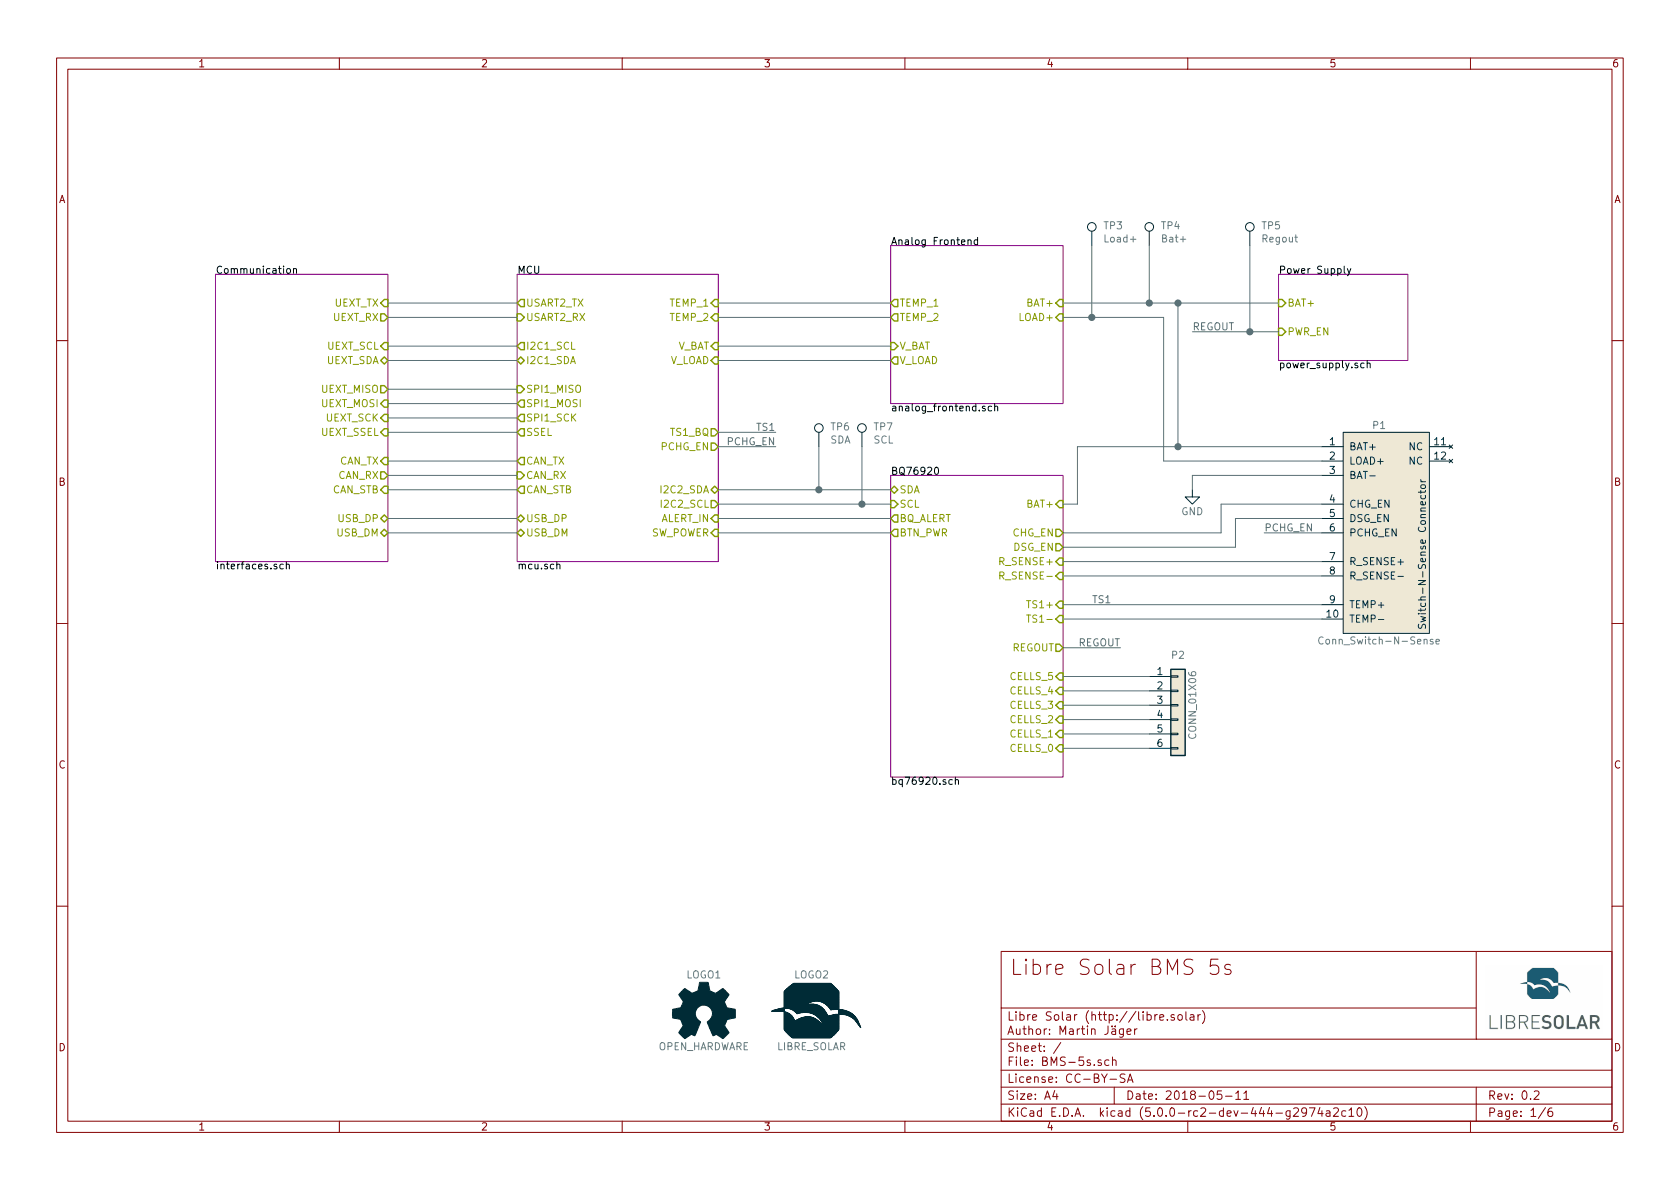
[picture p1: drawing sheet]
EESchema Schematic File Version 4
LIBS:BMS-5s-cache
EELAYER 26 0
EELAYER END
$Descr A4 11693 8268
encoding utf-8
Sheet 1 6
Title "Libre Solar BMS 5s"
Date "2018-05-11"
Rev "0.2"
Comp "Libre Solar (http://libre.solar)"
Comment1 "License: CC-BY-SA"
Comment2 "Author: Martin Jäger"
Comment3 ""
Comment4 ""
$EndDescr
$Sheet
S 6200 3300 1200 2100
U 58ACC63A
F0 "BQ76920" 50
F1 "bq76920.sch" 50
F2 "SDA" B L 6200 3400 50 
F3 "SCL" I L 6200 3500 50 
F4 "CHG_EN" O R 7400 3700 50 
F5 "DSG_EN" O R 7400 3800 50 
F6 "BQ_ALERT" O L 6200 3600 50 
F7 "CELLS_0" I R 7400 5200 50 
F8 "CELLS_1" I R 7400 5100 50 
F9 "CELLS_2" I R 7400 5000 50 
F10 "CELLS_3" I R 7400 4900 50 
F11 "CELLS_4" I R 7400 4800 50 
F12 "CELLS_5" I R 7400 4700 50 
F13 "REGOUT" O R 7400 4500 50 
F14 "BAT+" I R 7400 3500 50 
F15 "R_SENSE-" I R 7400 4000 50 
F16 "R_SENSE+" I R 7400 3900 50 
F17 "TS1+" I R 7400 4200 50 
F18 "TS1-" I R 7400 4300 50 
F19 "BTN_PWR" O L 6200 3700 50 
$EndSheet
$Sheet
S 8900 1900 900  600 
U 58363B12
F0 "Power Supply" 50
F1 "power_supply.sch" 50
F2 "BAT+" I L 8900 2100 50 
F3 "PWR_EN" I L 8900 2300 50 
$EndSheet
$Sheet
S 1500 1900 1200 2000
U 58AF4F23
F0 "Communication" 50
F1 "interfaces.sch" 50
F2 "UEXT_RX" O R 2700 2200 50 
F3 "UEXT_SDA" B R 2700 2500 50 
F4 "UEXT_MOSI" I R 2700 2800 50 
F5 "UEXT_SSEL" I R 2700 3000 50 
F6 "UEXT_MISO" O R 2700 2700 50 
F7 "UEXT_SCK" I R 2700 2900 50 
F8 "UEXT_SCL" I R 2700 2400 50 
F9 "UEXT_TX" I R 2700 2100 50 
F10 "USB_DM" B R 2700 3700 50 
F11 "USB_DP" B R 2700 3600 50 
F12 "CAN_RX" O R 2700 3300 50 
F13 "CAN_TX" I R 2700 3200 50 
F14 "CAN_STB" I R 2700 3400 50 
$EndSheet
$Sheet
S 3600 1900 1400 2000
U 58E2D38D
F0 "MCU" 50
F1 "mcu.sch" 50
F2 "TEMP_1" I R 5000 2100 50 
F3 "CAN_TX" O L 3600 3200 50 
F4 "CAN_RX" I L 3600 3300 50 
F5 "I2C1_SDA" B L 3600 2500 50 
F6 "I2C1_SCL" O L 3600 2400 50 
F7 "SPI1_MOSI" O L 3600 2800 50 
F8 "SPI1_MISO" I L 3600 2700 50 
F9 "SPI1_SCK" O L 3600 2900 50 
F10 "USB_DM" B L 3600 3700 50 
F11 "USB_DP" B L 3600 3600 50 
F12 "CAN_STB" O L 3600 3400 50 
F13 "USART2_RX" I L 3600 2200 50 
F14 "USART2_TX" O L 3600 2100 50 
F15 "SSEL" O L 3600 3000 50 
F16 "I2C2_SCL" O R 5000 3500 50 
F17 "I2C2_SDA" B R 5000 3400 50 
F18 "TEMP_2" I R 5000 2200 50 
F19 "V_BAT" I R 5000 2400 50 
F20 "V_LOAD" I R 5000 2500 50 
F21 "PCHG_EN" O R 5000 3100 50 
F22 "ALERT_IN" I R 5000 3600 50 
F23 "TS1_BQ" O R 5000 3000 50 
F24 "SW_POWER" I R 5000 3700 50 
$EndSheet
$Comp
L Project:Conn_Switch-N-Sense P1
U 1 1
P 9600 3700
F 0 "P1" H 9600 4450 50  0000 C CNN
F 1 "Conn_Switch-N-Sense" H 9600 2950 50  0000 C CNN
F 2 "LibreSolar:Wuerth_WR-FPC_686112148922" H 9600 2500 50  0001 C CNN
F 3 "" H 9600 2500 50  0000 C CNN
F 4 "Würth" H 9600 3700 60  0001 C CNN "Manufacturer"
F 5 "686112148922" H 9600 3700 60  0001 C CNN "PartNumber"
	1    9600 3700
	1    0    0    -1  
$EndComp
$Sheet
S 6200 1700 1200 1100
U 58E843BF
F0 "Analog Frontend" 50
F1 "analog_frontend.sch" 50
F2 "V_BAT" I L 6200 2400 50 
F3 "LOAD+" I R 7400 2200 50 
F4 "BAT+" I R 7400 2100 50 
F5 "V_LOAD" O L 6200 2500 50 
F6 "TEMP_2" O L 6200 2200 50 
F7 "TEMP_1" O L 6200 2100 50 
$EndSheet
$Comp
L Project:Conn_01x06 P2
U 1 1
P 8200 4900
F 0 "P2" H 8200 5250 50  0000 C CNN
F 1 "CONN_01X06" V 8300 4900 50  0000 C CNN
F 2 "LibreSolar:Phoenix_Contact_MC_1,5_6-G-3,81" H 8200 4900 50  0001 C CNN
F 3 "" H 8200 4900 50  0000 C CNN
F 4 "Phoenix Contact" H 8200 4900 60  0001 C CNN "Manufacturer"
F 5 "1803316" H 8200 4900 60  0001 C CNN "PartNumber"
F 6 "MC 1,5/ 6-G-3,81" H 8200 4900 60  0001 C CNN "Remarks"
	1    8200 4900
	1    0    0    -1  
$EndComp
Wire Wire Line
	7400 3700 8500 3700
Wire Wire Line
	8500 3700 8500 3500
Wire Wire Line
	8500 3500 9200 3500
Wire Wire Line
	9200 3600 8600 3600
Wire Wire Line
	8600 3600 8600 3800
Wire Wire Line
	8600 3800 7400 3800
Wire Wire Line
	7400 3900 9200 3900
Wire Wire Line
	7400 4200 9200 4200
Wire Wire Line
	7400 4300 9200 4300
Wire Wire Line
	7400 2100 8000 2100
Wire Wire Line
	7500 3100 8200 3100
Wire Wire Line
	8200 3100 8200 2100
Connection ~ 8200 2100
Wire Wire Line
	7500 3100 7500 3500
Wire Wire Line
	7500 3500 7400 3500
Connection ~ 8200 3100
Wire Wire Line
	7400 2200 7600 2200
Wire Wire Line
	8100 2200 8100 3200
Wire Wire Line
	8100 3200 9200 3200
$Comp
L power:GND #PWR01
U 1 1
P 8300 3400
F 0 "#PWR01" H 8300 3150 50  0001 C CNN
F 1 "GND" H 8300 3250 50  0000 C CNN
F 2 "" H 8300 3400 50  0000 C CNN
F 3 "" H 8300 3400 50  0000 C CNN
	1    8300 3400
	1    0    0    -1  
$EndComp
Wire Wire Line
	9200 3300 8300 3300
Wire Wire Line
	8300 3300 8300 3400
Wire Wire Line
	9200 3700 8800 3700
Text Label 8800 3700 0    50   ~ 0
PCHG_EN
Text Label 7600 4200 0    50   ~ 0
TS1
Wire Wire Line
	5000 3000 5400 3000
Wire Wire Line
	5000 3100 5400 3100
Text Label 5400 3000 2    50   ~ 0
TS1
Text Label 5400 3100 2    50   ~ 0
PCHG_EN
Wire Wire Line
	5000 3400 5700 3400
Wire Wire Line
	5000 3500 6000 3500
Wire Wire Line
	5000 3600 6200 3600
Wire Wire Line
	6200 2500 5000 2500
Wire Wire Line
	5000 2400 6200 2400
Wire Wire Line
	6200 2200 5000 2200
Wire Wire Line
	5000 2100 6200 2100
Wire Wire Line
	7400 4700 8000 4700
Wire Wire Line
	7400 4800 8000 4800
Wire Wire Line
	7400 4900 8000 4900
Wire Wire Line
	7400 5000 8000 5000
Wire Wire Line
	7400 5100 8000 5100
Wire Wire Line
	7400 5200 8000 5200
Wire Wire Line
	7400 4500 7800 4500
Text Label 7800 4500 2    50   ~ 0
REGOUT
Wire Wire Line
	8300 2300 8700 2300
Text Label 8300 2300 0    50   ~ 0
REGOUT
Wire Wire Line
	2700 2100 3600 2100
Wire Wire Line
	3600 2200 2700 2200
Wire Wire Line
	2700 2400 3600 2400
Wire Wire Line
	3600 2500 2700 2500
Wire Wire Line
	2700 2700 3600 2700
Wire Wire Line
	3600 2800 2700 2800
Wire Wire Line
	2700 2900 3600 2900
Wire Wire Line
	3600 3000 2700 3000
Wire Wire Line
	2700 3200 3600 3200
Wire Wire Line
	3600 3300 2700 3300
Wire Wire Line
	2700 3400 3600 3400
Wire Wire Line
	3600 3600 2700 3600
Wire Wire Line
	2700 3700 3600 3700
$Comp
L Project:LibreSolar_Logo LOGO2
U 1 1
P 5650 7050
F 0 "LOGO2" H 5650 7325 50  0000 C CNN
F 1 "LIBRE_SOLAR" H 5650 6825 50  0000 C CNN
F 2 "LibreSolar:LIBRESOLAR_LOGO" H 5670 7040 60  0001 C CNN
F 3 "" H 5670 7040 60  0001 C CNN
	1    5650 7050
	1    0    0    -1  
$EndComp
$Comp
L Project:Logo_Open_Hardware_Small LOGO1
U 1 1
P 4900 7050
F 0 "LOGO1" H 4900 7325 50  0000 C CNN
F 1 "OPEN_HARDWARE" H 4900 6825 50  0000 C CNN
F 2 "Symbol:OSHW-Logo_5.7x6mm_SilkScreen" H 4900 7050 50  0001 C CNN
F 3 "" H 4900 7050 50  0001 C CNN
	1    4900 7050
	1    0    0    -1  
$EndComp
Wire Wire Line
	6200 3700 5000 3700
$Comp
L Connector:Test_Point TP4
U 1 1
P 8000 1700
F 0 "TP4" H 8078 1840 50  0000 L CNN
F 1 "Bat+" H 8078 1749 50  0000 L CNN
F 2 "LibreSolar:TestPoint_0.8mm_hole" H 8000 1700 50  0001 C CNN
F 3 "" H 8000 1700 50  0001 C CNN
	1    8000 1700
	1    0    0    -1  
$EndComp
Wire Wire Line
	8000 1700 8000 2100
Connection ~ 8000 2100
$Comp
L Connector:Test_Point TP5
U 1 1
P 8700 1700
F 0 "TP5" H 8778 1840 50  0000 L CNN
F 1 "Regout" H 8778 1749 50  0000 L CNN
F 2 "LibreSolar:TestPoint_0.8mm_hole" H 8700 1700 50  0001 C CNN
F 3 "" H 8700 1700 50  0001 C CNN
	1    8700 1700
	1    0    0    -1  
$EndComp
$Comp
L Connector:Test_Point TP3
U 1 1
P 7600 1700
F 0 "TP3" H 7678 1840 50  0000 L CNN
F 1 "Load+" H 7678 1749 50  0000 L CNN
F 2 "LibreSolar:TestPoint_0.8mm_hole" H 7600 1700 50  0001 C CNN
F 3 "" H 7600 1700 50  0001 C CNN
	1    7600 1700
	1    0    0    -1  
$EndComp
Wire Wire Line
	7600 1700 7600 2200
Connection ~ 7600 2200
Wire Wire Line
	8700 1700 8700 2300
Connection ~ 8700 2300
$Comp
L Connector:Test_Point TP6
U 1 1
P 5700 3100
F 0 "TP6" H 5778 3240 50  0000 L CNN
F 1 "SDA" H 5778 3149 50  0000 L CNN
F 2 "LibreSolar:TestPoint_0.8mm_hole" H 5700 3100 50  0001 C CNN
F 3 "" H 5700 3100 50  0001 C CNN
	1    5700 3100
	1    0    0    -1  
$EndComp
$Comp
L Connector:Test_Point TP7
U 1 1
P 6000 3100
F 0 "TP7" H 6078 3240 50  0000 L CNN
F 1 "SCL" H 6078 3149 50  0000 L CNN
F 2 "LibreSolar:TestPoint_0.8mm_hole" H 6000 3100 50  0001 C CNN
F 3 "" H 6000 3100 50  0001 C CNN
	1    6000 3100
	1    0    0    -1  
$EndComp
Wire Wire Line
	5700 3100 5700 3400
Connection ~ 5700 3400
Wire Wire Line
	6000 3100 6000 3500
Connection ~ 6000 3500
Wire Wire Line
	7400 4000 9200 4000
Wire Wire Line
	8200 2100 8900 2100
Wire Wire Line
	8200 3100 9200 3100
Wire Wire Line
	8000 2100 8200 2100
Wire Wire Line
	7600 2200 8100 2200
Wire Wire Line
	8700 2300 8900 2300
Wire Wire Line
	5700 3400 6200 3400
Wire Wire Line
	6000 3500 6200 3500
$EndSCHEMATC
